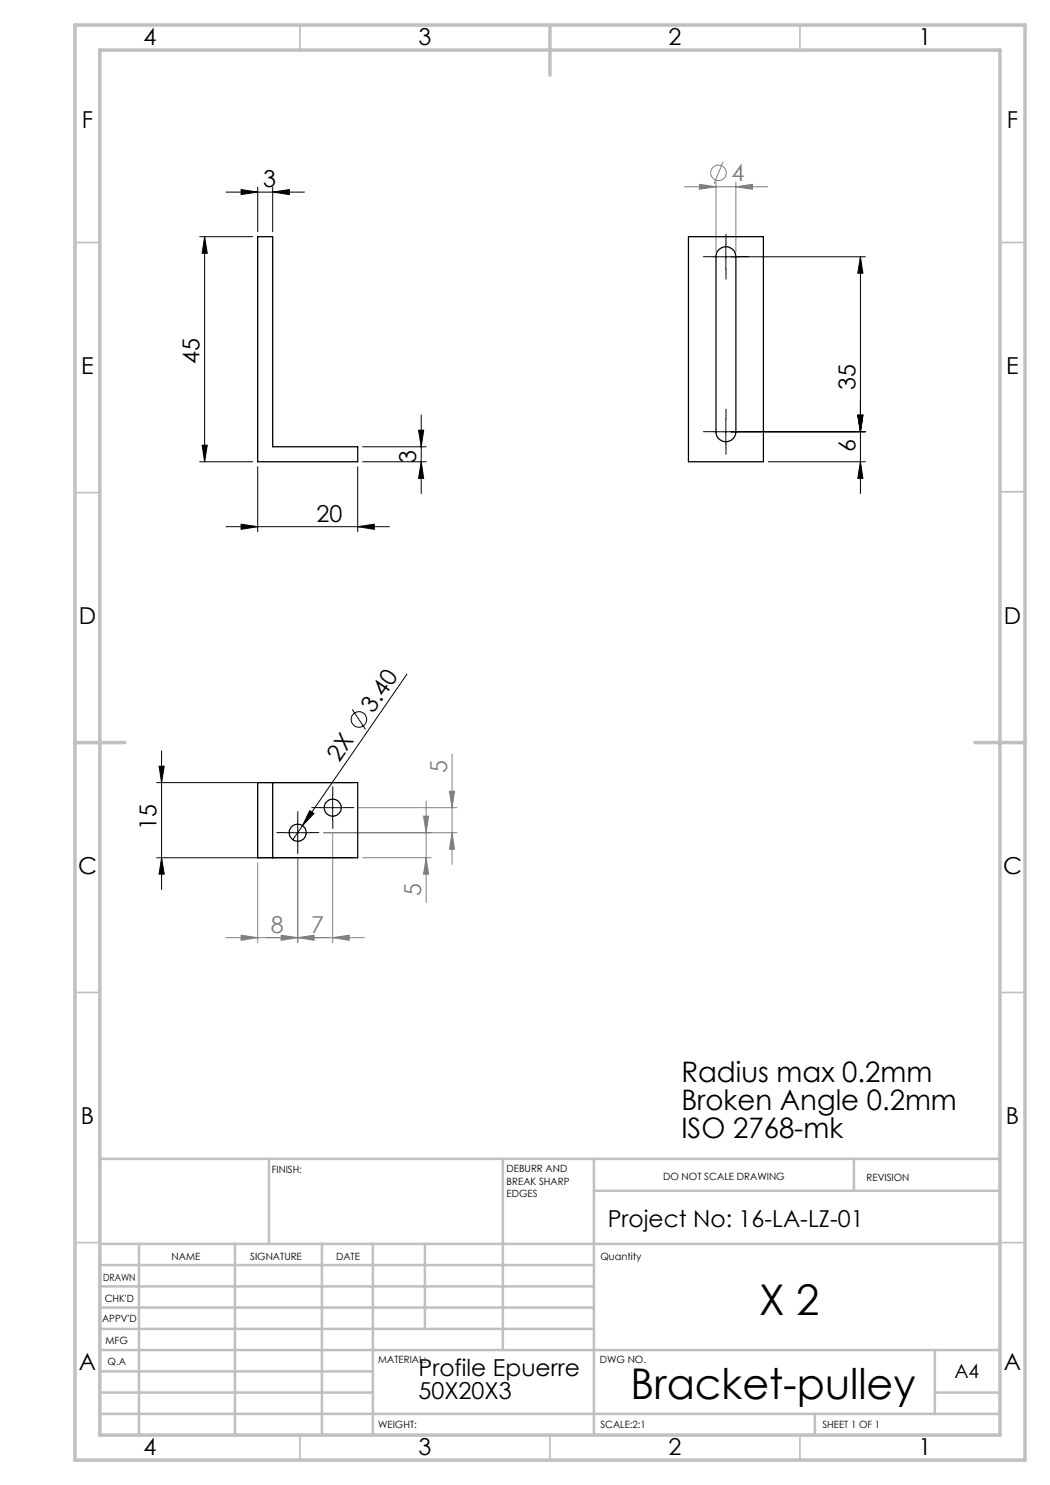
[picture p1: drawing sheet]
<svg xmlns="http://www.w3.org/2000/svg" width="210mm" height="297mm" viewBox="0 0 210 297" stroke-linecap="round" stroke-linejoin="round" font-family="sans-serif">
<g fill="none" stroke="#808080" stroke-width=".2">
<path d="M136.8 37.4h16.7M139.9 36.9l3.3 .5-3.3 .4zM143.2 36.4v14M144.6 32.3l-1.8 4.5M147.2 37.4l3.3-.5v.9zM147.2 36.4v14M89.9 158.3h1l-.5 3.2zM90.4 150.8v22.1M51.5 172.5v16.1M59.5 171.7v16.9M64.7 166.5h26.7M66.5 166.8v21.8"/>
<path d="M71.8 161.5h19.6M72.5 171.6h13.7M84.7 163.2h1l-.5 3.3zM85.2 171.6l.5 3.2h-1zM85.2 160.2v20.3M90.4 166.5l.5 3.4h-1zM48.2 187l3.3 .5-3.3 .6zM56.2 187l3.3 .5-3.3 .6zM59.5 187.5l3.3-.5v1.1zM66.5 187.5l3.4-.5v1.1zM72.9 187.5h-27.7"/>
<circle cx="143.7" cy="34.6" r="1.56"/>
</g>
<g fill="none" stroke="#000" stroke-width=".2">
<path d="M45.2 38.4h15.7M48.2 37.9l3.3 .5-3.3 .5zM51.5 37.4v9M54.5 38.4l3.4-.5v1zM54.5 37.4v9M39.9 47.3h10.7M40.9 47.3l.6 3.4h-1.1zM40.9 47.3v45.1M142.7 51.4h30.4M145.2 48.9v5M172.1 51.4l.5 3.2h-1zM172.1 51.4v47.3"/>
<path d="M39.9 92.4h10.7M40.4 89h1.1l-.6 3.4zM51.5 93.3v13.1M71.5 93.3v13.1M72.5 92.4h12.7M72.5 89.4h12.7M83.7 86h1l-.5 3.4zM84.2 92.4l.5 3.3h-1zM84.2 83v15.7M142.7 86.4h30.4M145.2 83.9v5M153.7 92.4h19.4"/>
<path d="M171.6 83h1l-.5 3.4zM172.1 92.4l.5 3.3h-1zM45.2 105.3h32.7M48.2 104.8l3.3 .5-3.3 .6zM71.5 105.3l3.4-.5v1.1zM81.4 134.8l-20.9 30.3M31.3 156.5h39.3M31.8 153.2h1l-.5 3.3zM32.3 150.2v27.7M66.5 159v5M70.4 141.9l2.7 4M31.3 171.6h39.3"/>
<path d="M32.3 171.6l.5 3.2h-1zM57 166.5h5.1M59.5 164v5M60.5 165.1l-1.9 2.9M61.9 162.1l.9 .6-2.3 2.4zM64 161.5h5"/>
<circle cx="71.8" cy="143.9" r="1.55"/>
</g>
<g fill="none" stroke="#000" stroke-width=".2" stroke-dasharray="15.2 1.3 1.3 1.3">
<path d="M142.7 51.3h-2M145.2 48.8v-2M145.2 53.8v2M147.7 51.3h2M142.7 86.3h-2M145.2 83.8v-2M145.2 88.8v2M147.7 86.3h2M66.6 159v-1.7M57.1 166.5h-1.7M59.6 164v-1.7M59.6 169v1.7"/>
<path d="M62.1 166.5h1.7M64.1 161.5h-1.7M66.6 164v1.7M69.1 161.5h1.7"/>
</g>
<g fill="none" stroke="#c0c0c0" stroke-width=".35">
<path d="M60 5v5M160 5v5M15 48.5h5M200 48.5h5M15 98.5h5M200 98.4h5M15 198.5h5M200 198.5h5M15 248.5h5M200 248.5h5M60 287v5M110 287v5"/>
<path d="M160 287v5"/>
</g>
<g fill="none" stroke="#c0c0c0" stroke-width=".5">
<path d="M53.8 231.8v17M100.6 231.8v38.2M118.8 231.8v55.2M118.8 238.2h81.2M170.8 231.8v6.4M200 231.8h-180v55.2M20 248.8h180M20 257.3h98.8M20 253h98.8M27.8 248.8v38.2M47 248.8v38.2M64.4 248.8v38.2"/>
<path d="M74.6 248.8v38.2M85 248.8v17M20 265.8h98.8M20 261.5h98.8M20 278.5h54.6M20 274.3h54.6M20 270h180M187 278.5h13M187 270v12.8M20 282.8h180M163 282.8v4.2"/>
</g>
<path d="M15 5h190v287h-190zM20 10h180v277h-180zM110 5v10M15 148.5h10M195 148.5h10" fill="none" stroke="#c0c0c0" stroke-width=".7"/>
<g fill="#000">
<path d="M61.9 162.1l.9 .6-2.3 2.4z"/>
<path d="M48.2 37.9l3.3 .5-3.3 .5zM54.5 38.4l3.4-.5v1zM48.2 104.8l3.3 .5-3.3 .6zM71.5 105.3l3.4-.5v1.1z"/>
<path d="M172.1 51.4l.5 3.2h-1zM171.6 83h1l-.5 3.4zM171.6 83h1l-.5 3.4zM172.1 92.4l.5 3.3h-1zM31.8 153.2h1l-.5 3.3zM32.3 171.6l.5 3.2h-1z"/>
<path d="M40.4 89h1.1l-.6 3.4zM40.9 47.3l.6 3.4h-1.1zM84.2 92.4l.5 3.3h-1zM83.7 86h1l-.5 3.4z"/>
</g>
<g fill="#808080">
<path d="M147.2 37.4l3.3-.5v.9zM139.9 36.9l3.3 .5-3.3 .4zM59.5 187.5l3.3-.5v1.1zM48.2 187l3.3 .5-3.3 .6z"/>
<path d="M56.2 187l3.3 .5-3.3 .6zM66.5 187.5l3.4-.5v1.1z"/>
<path d="M85.2 171.6l.5 3.2h-1zM84.7 163.2h1l-.5 3.3zM90.4 166.5l.5 3.4h-1zM89.9 158.3h1l-.5 3.2z"/>
</g>
<g fill="none" stroke="#000" stroke-width=".25">
<path d="M51.5 47.3h3v42.1h17v3h-20zM137.7 47.3h15v45.1h-15zM143.6 50.1a2 2 0 0 1 2.2-.6 2 2 0 0 1 1.4 1.9v35a1.99 1.99 0 0 1-2 2 1.99 1.99 0 0 1-2-2v-35.3zM51.5 156.5h20v15.1h-20zM54.5 156.5v15.1"/>
<circle cx="59.6" cy="166.5" r="1.7"/>
<circle cx="66.5" cy="161.5" r="1.7"/>
</g>
<g font-size="8.5">
<text x="151.8" y="263">X 2</text>
<text x="126.1" y="279.7">Bracket-pulley</text>
</g>
<g font-size="5.6">
<text x="136.3" y="216.3">Radius max 0.2mm</text>
<text x="136.3" y="222">Broken Angle 0.2mm</text>
<text x="136.3" y="227.6">ISO 2768-mk</text>
</g>
<g font-size="4.7">
<text x="28.7" y="9">4</text>
<text x="83.7" y="9">3</text>
<text x="133.7" y="9">2</text>
<text x="183.7" y="9">1</text>
<text x="16.4" y="25.5">F</text>
<text x="201.4" y="25.5">F</text>
<text x="52.7" y="37.4">3</text>
<text x="16.2" y="74.7">E</text>
<text x="39.9" y="72.7" transform="rotate(-90 39.9 72.7)">45</text>
<text x="171.1" y="78" transform="rotate(-90 171.1 78)">35</text>
<text x="201.2" y="74.8">E</text>
<text x="83.2" y="92.5" transform="rotate(-90 83.2 92.5)">3</text>
<text x="171.1" y="90.4" transform="rotate(-90 171.1 90.4)">6</text>
<text x="63.3" y="104.3">20</text>
<text x="15.8" y="124.7">D</text>
<text x="200.8" y="124.7">D</text>
<text x="74.7" y="142.7" transform="rotate(-55 74.7 142.7)">3.40</text>
<text x="67.9" y="152.6" transform="rotate(-55 67.9 152.6)">2X</text>
<text x="31.3" y="165.9" transform="rotate(-90 31.3 165.9)">15</text>
<text x="15.6" y="174.7">C</text>
<text x="200.6" y="174.7">C</text>
<text x="16.2" y="224.7">B</text>
<text x="201.2" y="224.7">B</text>
<text x="121.5" y="245.3">Project No: 16-LA-LZ-01</text>
<text x="15.8" y="274">A</text>
<text x="83.7" y="275.3">Profile Epuerre</text>
<text x="200.8" y="274">A</text>
<text x="83.7" y="279.8">50X20X3</text>
<text x="28.7" y="291">4</text>
<text x="83.7" y="291">3</text>
<text x="133.7" y="291">2</text>
<text x="183.7" y="291">1</text>
</g>
<g font-size="4.7" fill="#808080">
<text x="146.3" y="36.3">4</text>
<text x="89.4" y="154.7" transform="rotate(-90 89.4 154.7)">5</text>
<text x="84.2" y="179.2" transform="rotate(-90 84.2 179.2)">5</text>
<text x="54.2" y="186.5">8</text>
<text x="62.2" y="186.5">7</text>
</g>
<text font-size="3.9" x="190.9" y="275.5">A4</text>
<g font-size="2">
<text x="54.4" y="234.6">FINISH:</text>
<text x="101.3" y="234.5">DEBURR AND</text>
<text x="101.3" y="237">BREAK SHARP</text>
<text x="101.3" y="239.5">EDGES</text>
<text x="132.6" y="236">DO NOT SCALE DRAWING</text>
<text x="173.3" y="236.2">REVISION</text>
<text x="34.3" y="252">NAME</text>
<text x="50" y="251.9">SIGNATURE</text>
<text x="67.2" y="251.9">DATE</text>
<text x="120.1" y="251.9">Quantity</text>
<text x="20.6" y="256.1">DRAWN</text>
<text x="20.9" y="260.3">CHK'D</text>
<text x="20.4" y="264.4">APPV'D</text>
<text x="21.1" y="268.8">MFG</text>
<text x="21.5" y="273">Q.A</text>
<text x="75.6" y="272.5">MATERIAL:</text>
<text x="120" y="272.5">DWG NO.</text>
<text x="75.6" y="285.5">WEIGHT:</text>
<text x="120.1" y="285.6">SCALE:2:1</text>
<text x="164.5" y="285.6">SHEET 1 OF 1</text>
</g>
</svg>
